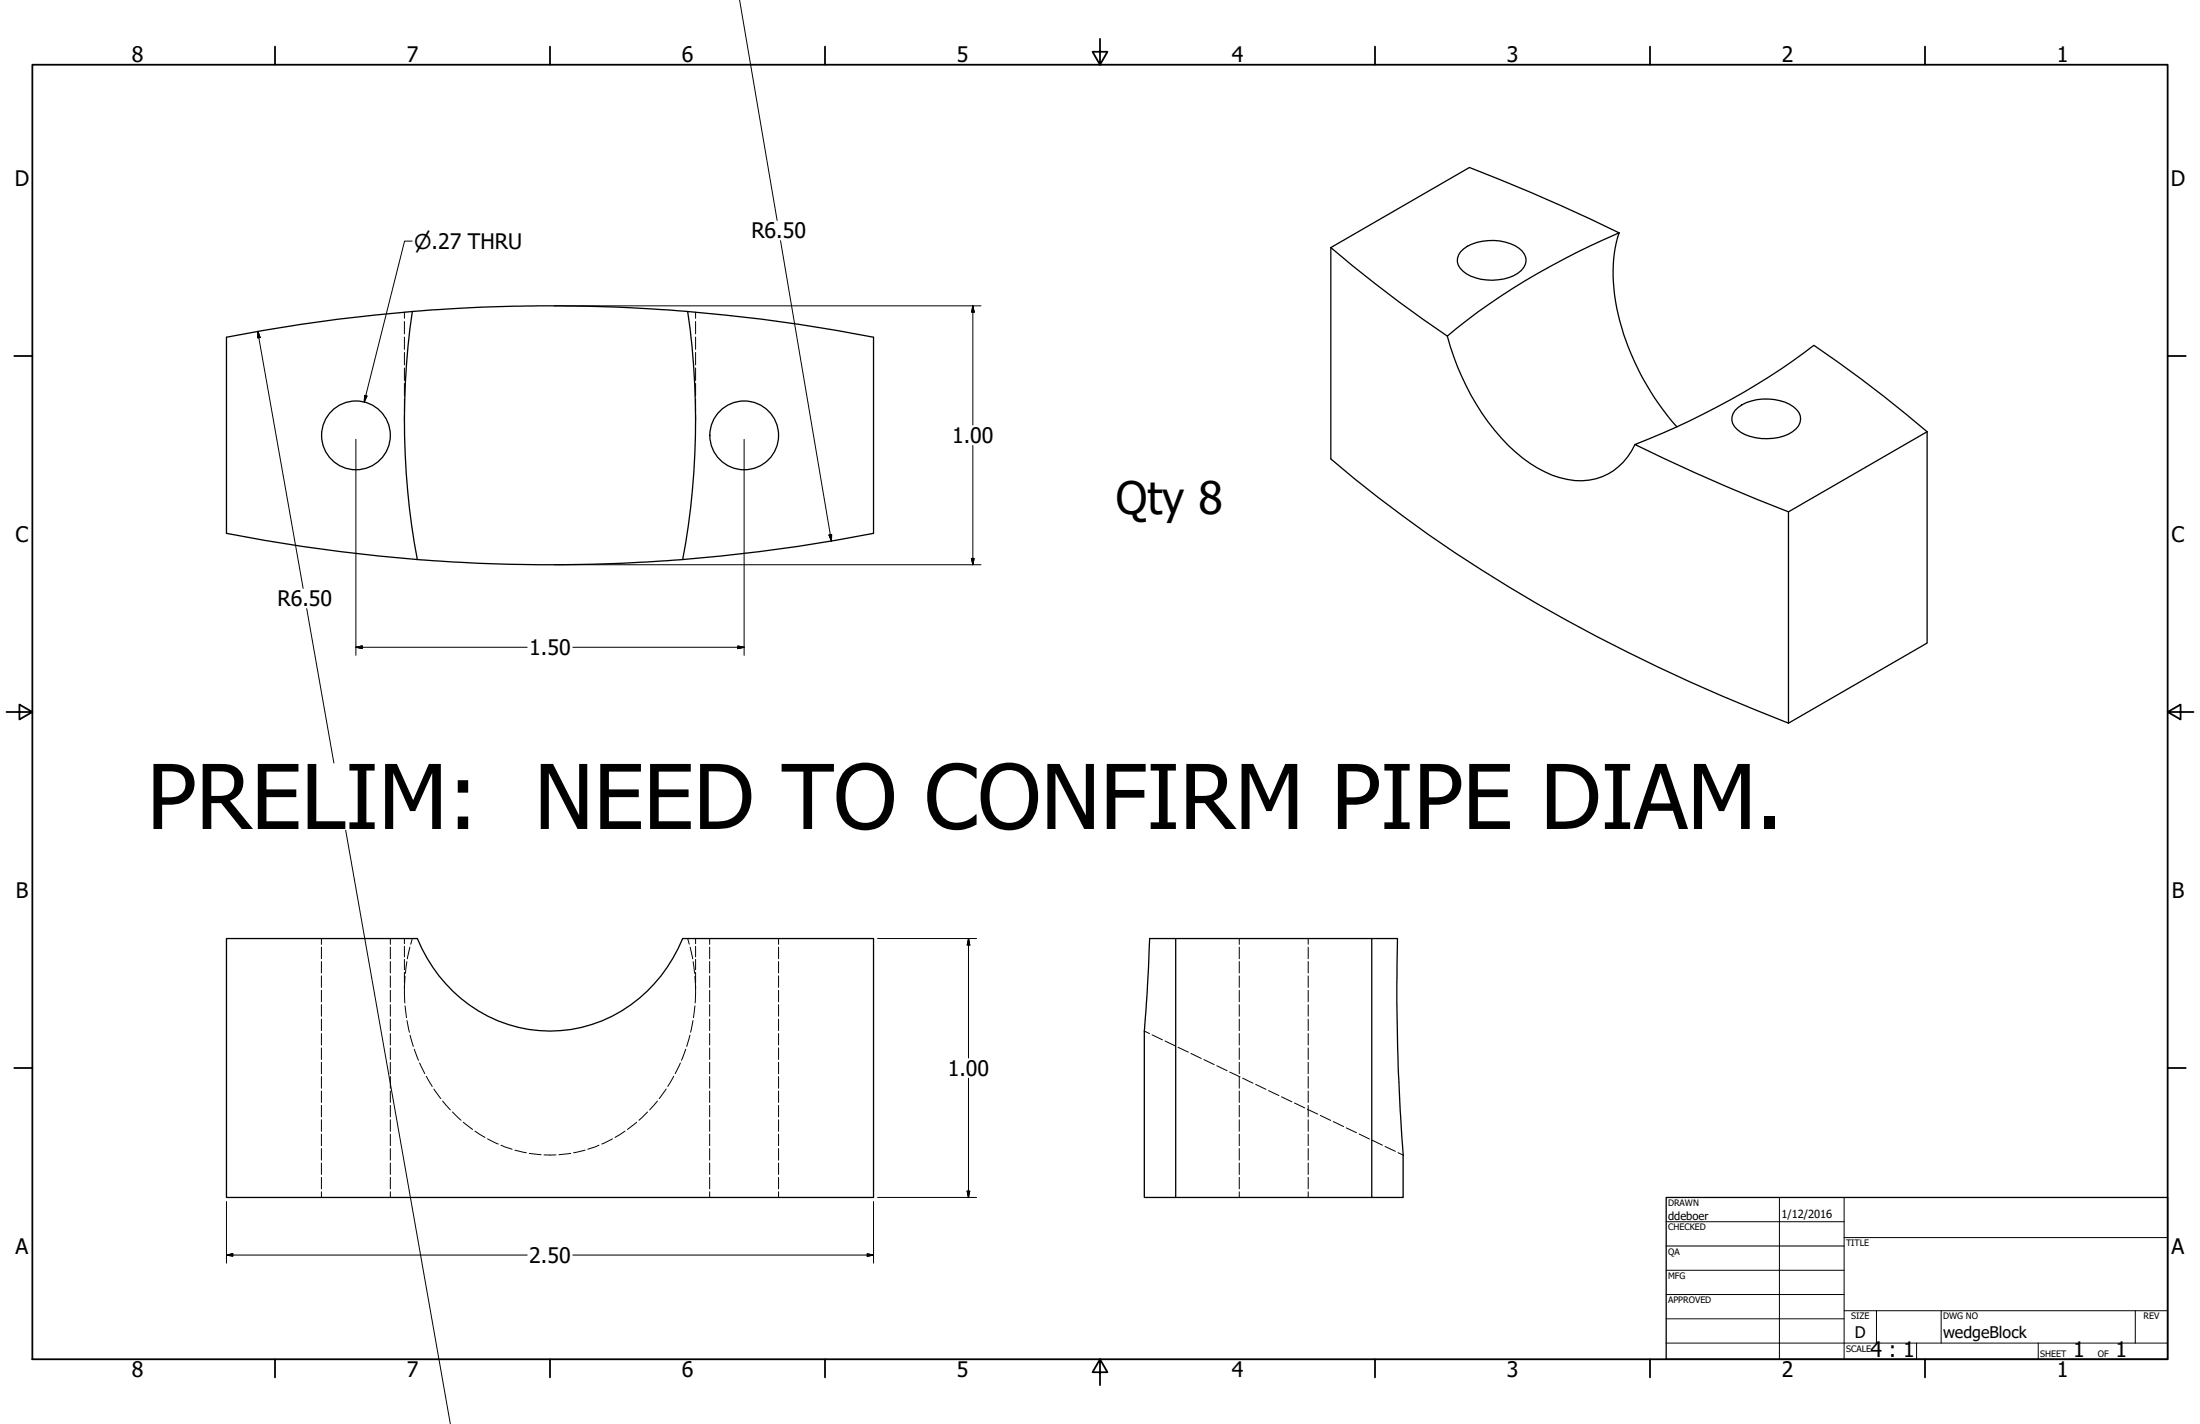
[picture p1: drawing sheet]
<svg xmlns="http://www.w3.org/2000/svg" width="864mm" height="559mm" viewBox="0 0 864 559" stroke-linecap="round" stroke-linejoin="round" font-family="sans-serif">
<!-- layer: Visible (ANSI) -->
<g fill="none" stroke="#000" stroke-width=".51">
<path d="M522.4 97.2v82.9a579.3 579.3 0 0 0 128.4 81.6 764.3 764.3 0 0 0 51.3 22.1M573.3 98.8a18.4 18.4 0 0 1 17.6-3.8 10.2 10.2 0 0 1 8 6 6.7 6.7 0 0 1-4.6 7.1 21.1 21.1 0 0 1-18.7-.7 6.4 6.4 0 0 1-3.5-6.1zM635.6 91.4a744.7 744.7 0 0 0-58.8-25.7l-54.4 31.5M635.6 91.4a268.8 268.8 0 0 0-67.5 40.5 502.6 502.6 0 0 1-45.7-34.7M635.6 91.4a62.3 62.3 0 0 0 1 37.1 103.1 103.1 0 0 0 21.6 39M88.9 132.3a657.1 657.1 0 0 1 73-10.1 295.3 295.3 0 0 0 1.9 97.4 679.3 679.3 0 0 1-74.9-10.3zM161.9 122.2a658.1 658.1 0 0 1 108 0M269.9 122.2a650.3 650.3 0 0 1 73 10.1v77a663 663 0 0 1-74.9 10.3 295.3 295.3 0 0 0 1.9-97.4zM568.1 131.9a94.3 94.3 0 0 0 26.8 45.5 40.5 40.5 0 0 0 26.2 11.3 23.2 23.2 0 0 0 20.7-14.3M681.1 161a18.4 18.4 0 0 1 17.5-3.8 10.3 10.3 0 0 1 8.1 6 5.8 5.8 0 0 1-3.1 6.2 21 21 0 0 1-20.2 .3 6.4 6.4 0 0 1-3.5-6.1zM756.5 169.4a507.7 507.7 0 0 0-44.5-33.9 287.5 287.5 0 0 1-70.2 38.9 753.3 753.3 0 0 0 60.3 26.5M756.5 169.4v82.9l-54.4 31.5"/>
<path d="M756.5 169.4l-54.4 31.5M163.8 219.6a668.2 668.2 0 0 0 104.2 0M702.1 200.9v82.9M88.9 368.3h74.9a56.3 56.3 0 0 0 60.4 35.7 57.4 57.4 0 0 0 43.8-35.7h74.9v101.6h-254zM461.5 368.3v101.6h-12.3v-65.5l1.1-15.4 1-20.7h87.2M538.5 368.3h10.1a896.1 896.1 0 0 0 2.2 85v16.6h-12.3zM461.5 469.9h77"/>
<circle cx="139.7" cy="170.8" r="13.5"/>
<circle cx="292.1" cy="170.8" r="13.5"/>
</g>
<!-- layer: Hidden (ANSI) -->
<g fill="none" stroke="#000" stroke-width=".39">
<path d="M158.7 122.5v2.4M158.7 126.2v4.8M158.7 132.3v4.8M158.7 138.3v4.9M273 122.5v2.4M273 126.2v4.8M273 132.3v4.8M273 138.3v4.9M158.7 144.4v4.9M158.7 150.5v4.9M158.7 156.6v4.9M273 144.4v4.9"/>
<path d="M273 150.5v4.9M273 156.6v4.9M158.7 162.7v2.4M273 162.7v2.4M126.2 368.3v2.3M126.2 371.7v4.5M126.2 377.3v4.5M153.2 368.3v2.3M153.2 371.7v4.5M153.2 377.3v4.5M158.7 368.3v2M158.7 371.3v4.2"/>
<path d="M158.7 376.5v4.1M159.7 377.4l-.6 4.6M160.9 371.7l-1 4.5M161.9 368.3l-.7 2.2M269.9 368.3l.7 2.2M270.9 371.7l1 4.5M272.1 377.4l.6 4.6M273 368.3v2M273 371.3v4.2M273 376.5v4.1M278.6 368.3v2.3M278.6 371.7v4.5"/>
<path d="M278.6 377.3v4.5M305.6 368.3v2.3M305.6 371.7v4.5M305.6 377.3v4.5M486.5 368.3v2.3M486.5 371.7v4.5M486.5 377.3v4.5M513.5 368.3v2.3M513.5 371.7v4.5M513.5 377.3v4.5M126.2 383v4.5M126.2 388.6v4.5"/>
<path d="M126.2 394.3v4.5M126.2 399.9v4.5M153.2 383v4.5M153.2 388.6v4.5M153.2 394.3v4.5M153.2 399.9v4.5M158.7 388.9l.2 4.7M158.7 381.6v4.1M158.7 386.7v2M159 394.7l.6 4.7M159 383.1l-.3 4.7M272.8 383.1l.2 4.7"/>
<path d="M272.8 394.7l-.6 4.7M273 388.9l-.1 4.7M273 381.6v4.1M273 386.7v2M278.6 383v4.5M278.6 388.6v4.5M278.6 394.3v4.5M278.6 399.9v4.5M305.6 383v4.5M305.6 388.6v4.5M305.6 394.3v4.5M305.6 399.9v4.5"/>
<path d="M486.5 383v4.5M486.5 388.6v4.5M486.5 394.3v4.5M486.5 399.9v4.5M513.5 383v4.5M513.5 388.6v4.5M513.5 394.3v4.5M513.5 399.9v4.5M126.2 405.6v4.5M126.2 411.2v4.5M126.2 416.9v4.5M153.2 405.6v4.5"/>
<path d="M153.2 411.2v4.5M153.2 416.9v4.5M159.8 400.5l.9 4.6M161 406.2l1.2 4.5M162.6 411.7l1.7 4.4M164.7 417.1l2.1 4.2M267.1 417.1l-2.1 4.2M269.2 411.7l-1.7 4.4M270.8 406.2l-1.2 4.5M272 400.5l-.9 4.6M278.6 405.6v4.5M278.6 411.2v4.5"/>
<path d="M278.6 416.9v4.5M305.6 405.6v4.5M305.6 411.2v4.5M305.6 416.9v4.5M449.2 404.6l2 1M452.2 406.1l4.1 2M457.3 408.5l4.1 2M462.4 411l4.1 1.9M467.5 413.4l4.1 2M472.6 415.8l4 2M477.6 418.2l4.1 2M486.5 405.6v4.5"/>
<path d="M486.5 411.2v4.5M486.5 416.9v4.5M513.5 405.6v4.5M513.5 411.2v4.5M513.5 416.9v4.5M126.2 422.5v4.5M126.2 428.1v4.5M126.2 433.8v4.5M126.2 439.4v4.5M153.2 422.5v4.5M153.2 428.1v4.5M153.2 433.8v4.5"/>
<path d="M153.2 439.4v4.5M167.3 422.3l2.4 4M170.3 427.4l2.7 3.7M173.7 432.1l3.1 3.4M177.6 436.4l3.4 3.2M254.2 436.4l-3.4 3.2M258.1 432.1l-3.1 3.4M261.5 427.4l-2.7 3.7M264.5 422.3l-2.4 4M278.6 422.5v4.5M278.6 428.1v4.5M278.6 433.8v4.5"/>
<path d="M278.6 439.4v4.5M305.6 422.5v4.5M305.6 428.1v4.5M305.6 433.8v4.5M305.6 439.4v4.5M482.7 420.7l4.1 1.9M486.5 422.5v4.5M486.5 428.1v4.5M486.5 433.8v4.5M486.5 439.4v4.5M487.8 423.1l4.1 2M492.9 425.5l4.1 2"/>
<path d="M498 428l4 1.9M503 430.4l4.1 2M508.1 432.8l4.1 2M513.2 435.3l4.1 1.9M513.5 422.5v4.5M513.5 428.1v4.5M513.5 433.8v4.5M513.5 439.4v4.5M518.3 437.7l4.1 2M126.2 445.1v4.5M126.2 450.7v4.5M126.2 456.4v4.5"/>
<path d="M153.2 445.1v4.5M153.2 450.7v4.5M153.2 456.4v4.5M181.9 440.4l3.6 2.8M186.4 443.9l4 2.4M191.4 446.9l4.2 2M196.7 449.4l4.3 1.6M202.1 451.4l4.5 1M207.8 452.6l4.6 .5M213.6 453.2h4.6M224 452.6l-4.6 .5M229.7 451.4l-4.5 1"/>
<path d="M235.1 449.4l-4.3 1.6M240.4 446.9l-4.2 2M245.4 443.9l-4 2.4M249.9 440.4l-3.6 2.8M278.6 445.1v4.5M278.6 450.7v4.5M278.6 456.4v4.5M305.6 445.1v4.5M305.6 450.7v4.5M305.6 456.4v4.5M486.5 445.1v4.5M486.5 450.7v4.5"/>
<path d="M486.5 456.4v4.5M513.5 445.1v4.5M513.5 450.7v4.5M513.5 456.4v4.5M523.4 440.1l4 2M528.4 442.6l4.1 1.9M533.5 445l4.1 2M538.6 447.4l4.1 2M543.7 449.9l4.1 1.9M548.8 452.3l2 1M126.2 462v4.5M126.2 467.7v2.2"/>
<path d="M153.2 462v4.5M153.2 467.7v2.2M278.6 462v4.5M278.6 467.7v2.2M305.6 462v4.5M305.6 467.7v2.2M486.5 462v4.5M486.5 467.7v2.2M513.5 462v4.5M513.5 467.7v2.2"/>
</g>
<!-- layer: Border (ANSI) -->
<g fill="none" stroke="#000" stroke-width=".7">
<path d="M107.9 18.3v7.1M215.9 18.3v7.1M323.8 18.3v7.1M431.8 15.2v10.2l-2.9-5.1h5.8l-2.9 5.1M539.8 18.3v7.1M647.7 18.3v7.1M755.6 18.3v7.1M12.7 25.4h838.2v508h-838.2zM5.6 139.7h7.1M850.9 139.7h7.1M2.5 279.4h10.2l-5.1-2.9v5.8l5.1-2.9M850.9 279.4l5.1 2.9v-5.8l-5.1 2.9h10.2"/>
<path d="M5.6 419.1h7.1M850.9 419.1h7.1M107.9 533.4v7.1M215.9 533.4v7.1M323.8 533.4v7.1M431.8 533.4l2.9 5.1h-5.8l2.9-5.1v10.2M539.8 533.4v7.1M647.7 533.4v7.1M755.6 533.4v7.1"/>
</g>
<!-- layer: Title (ANSI) -->
<g fill="none" stroke="#000" stroke-width=".39">
<path d="M654 479.4h69.9M698.5 469.9v63.5M723.9 469.9v63.5M654 488.9h69.9M654 498.5h69.9M723.9 485.6h127M654 508h69.9M654 517.5h69.9M723.9 514.3h127M736.6 514.3v12.7M762 514.3v12.7M838.2 514.3v12.7"/>
<path d="M654 527h196.9M752.3 527v6.4M800.1 527v6.4"/>
</g>
<path d="M654 469.9h196.9v63.5h-196.9z" fill="none" stroke="#000" stroke-width=".51"/>
<!-- layer: Dimension (ANSI) -->
<g fill="none" stroke="#000" stroke-width=".39">
<path d="M290.3 0l14.8 86.5M306.4 94.4l20 117.9M101.2 130l.9 2.5-.9 .1zM101.2 130l17.8 100.9M217.5 120h167.6M381.9 120l.5 2.5h-1zM381.9 120v46.8M139.7 172.4v84.8M292.1 172.4v84.8M381.9 174.8v46.8M325.4 209.9l1.1-.2-.1 2.6zM381.4 219.1h1l-.5 2.5z"/>
<path d="M120.4 238.8l10.7 60.6M217.5 221.6h167.6M139.7 254l2.5-.5v1zM139.7 254h67.2M224.9 254h67.2M289.6 253.5l2.5 .5-2.5 .5zM135.7 325.8l41.1 233M344.5 368.3h38.8M380.2 368.3l.5 2.5h-1zM380.2 368.3v46.9M380.2 423.1v46.8M88.9 471.5v24.2"/>
<path d="M342.9 471.5v24.2M344.5 469.9h38.8M379.7 467.4h1l-.5 2.5zM88.9 492.5l2.5-.5v1zM88.9 492.5h118M224.9 492.5h118M340.4 492l2.5 .5-2.5 .5z"/>
</g>
<g fill="#000" stroke="#000" stroke-width=".39">
<path d="M101.2 130l.9 2.5zM101.2 130l.9 2.5-.9 .1zM381.9 120l.5 2.5zM381.9 120l.5 2.5h-1zM325.4 209.9l1 2.4zM325.4 209.9l1.1-.2-.1 2.6zM381.4 219.1l.5 2.5zM381.4 219.1h1l-.5 2.5zM139.7 254l2.5-.5zM139.7 254l2.5-.5v1zM289.6 254.5l2.5-.5zM289.6 253.5l2.5 .5-2.5 .5z"/>
<path d="M380.2 368.3l.5 2.5zM380.2 368.3l.5 2.5h-1zM379.7 467.4l.5 2.5zM379.7 467.4h1l-.5 2.5zM88.9 492.5l2.5-.5zM88.9 492.5l2.5-.5v1zM340.4 493l2.5-.5zM340.4 492l2.5 .5-2.5 .5z"/>
</g>
<!-- layer: Symbol (ANSI) -->
<path d="M161.8 94.6h-3l-15.8 63.1M143.1 155.2l1 .2-1.1 2.3z" fill="none" stroke="#000" stroke-width=".39"/>
<path d="M143.1 155.2l-.1 2.5zM143.1 155.2l1 .2-1.1 2.3z" fill="#000" stroke="#000" stroke-width=".39"/>
<text font-size="35.1" x="57.7" y="325.3">PRELIM: NEED TO CONFIRM PIPE DIAM.</text>
<text font-size="17.5" x="438" y="201.7">Qty 8</text>
<g font-size="8.4">
<text x="51.7" y="24.4">8</text>
<text x="159.6" y="24.4">7</text>
<text x="267.6" y="24.4">6</text>
<text x="375.5" y="24.4">5</text>
<text x="483.5" y="24.4">4</text>
<text x="591.4" y="24.4">3</text>
<text x="699.4" y="24.4">2</text>
<text x="807.3" y="24.4">1</text>
<text x="5.8" y="72.9">D</text>
<text x="852.1" y="72.9">D</text>
<text x="295" y="93.5">R6.50</text>
<text x="373.8" y="173.9">1.00</text>
<text x="6.1" y="212.6">C</text>
<text x="852.4" y="212.6">C</text>
<text x="109" y="237.9">R6.50</text>
<text x="207.8" y="257">1.50</text>
<text x="6.2" y="352.3">B</text>
<text x="852.5" y="352.3">B</text>
<text x="372" y="422.1">1.00</text>
<text x="6.1" y="492">A</text>
<text x="852.4" y="492">A</text>
<text x="207.8" y="495.6">2.50</text>
<text x="734.3" y="532.6">4 : 1</text>
<text x="813.8" y="532.6">1</text>
<text x="830.5" y="532.6">1</text>
<text x="51.7" y="540.5">8</text>
<text x="159.6" y="540.5">7</text>
<text x="267.6" y="540.5">6</text>
<text x="375.5" y="540.5">5</text>
<text x="483.5" y="540.5">4</text>
<text x="591.4" y="540.5">3</text>
<text x="699.4" y="540.5">2</text>
<text x="807.3" y="540.5">1</text>
</g>
<text font-size="8" x="162.6" y="97.7">⌀.27 THRU</text>
<g font-size="6.3">
<text x="728.1" y="524.9">D</text>
<text x="762.8" y="525">wedgeBlock</text>
</g>
<g font-size="4.4">
<text x="654.8" y="478.6">ddeboer</text>
<text x="699.3" y="478">1/12/2016</text>
</g>
<g font-size="3.5">
<text x="654.8" y="473.2">DRAWN</text>
<text x="654.8" y="482.8">CHECKED</text>
<text x="724.7" y="488.9">TITLE</text>
<text x="654.8" y="492.3">QA</text>
<text x="654.8" y="501.8">MFG</text>
<text x="654.8" y="511.4">APPROVED</text>
<text x="726.7" y="517.7">SIZE</text>
<text x="762.8" y="517.7">DWG NO</text>
<text x="841.4" y="517.7">REV</text>
<text x="724.7" y="530.4">SCALE</text>
<text x="800.9" y="532.6">SHEET</text>
<text x="823.5" y="532.6">OF</text>
</g>
</svg>
